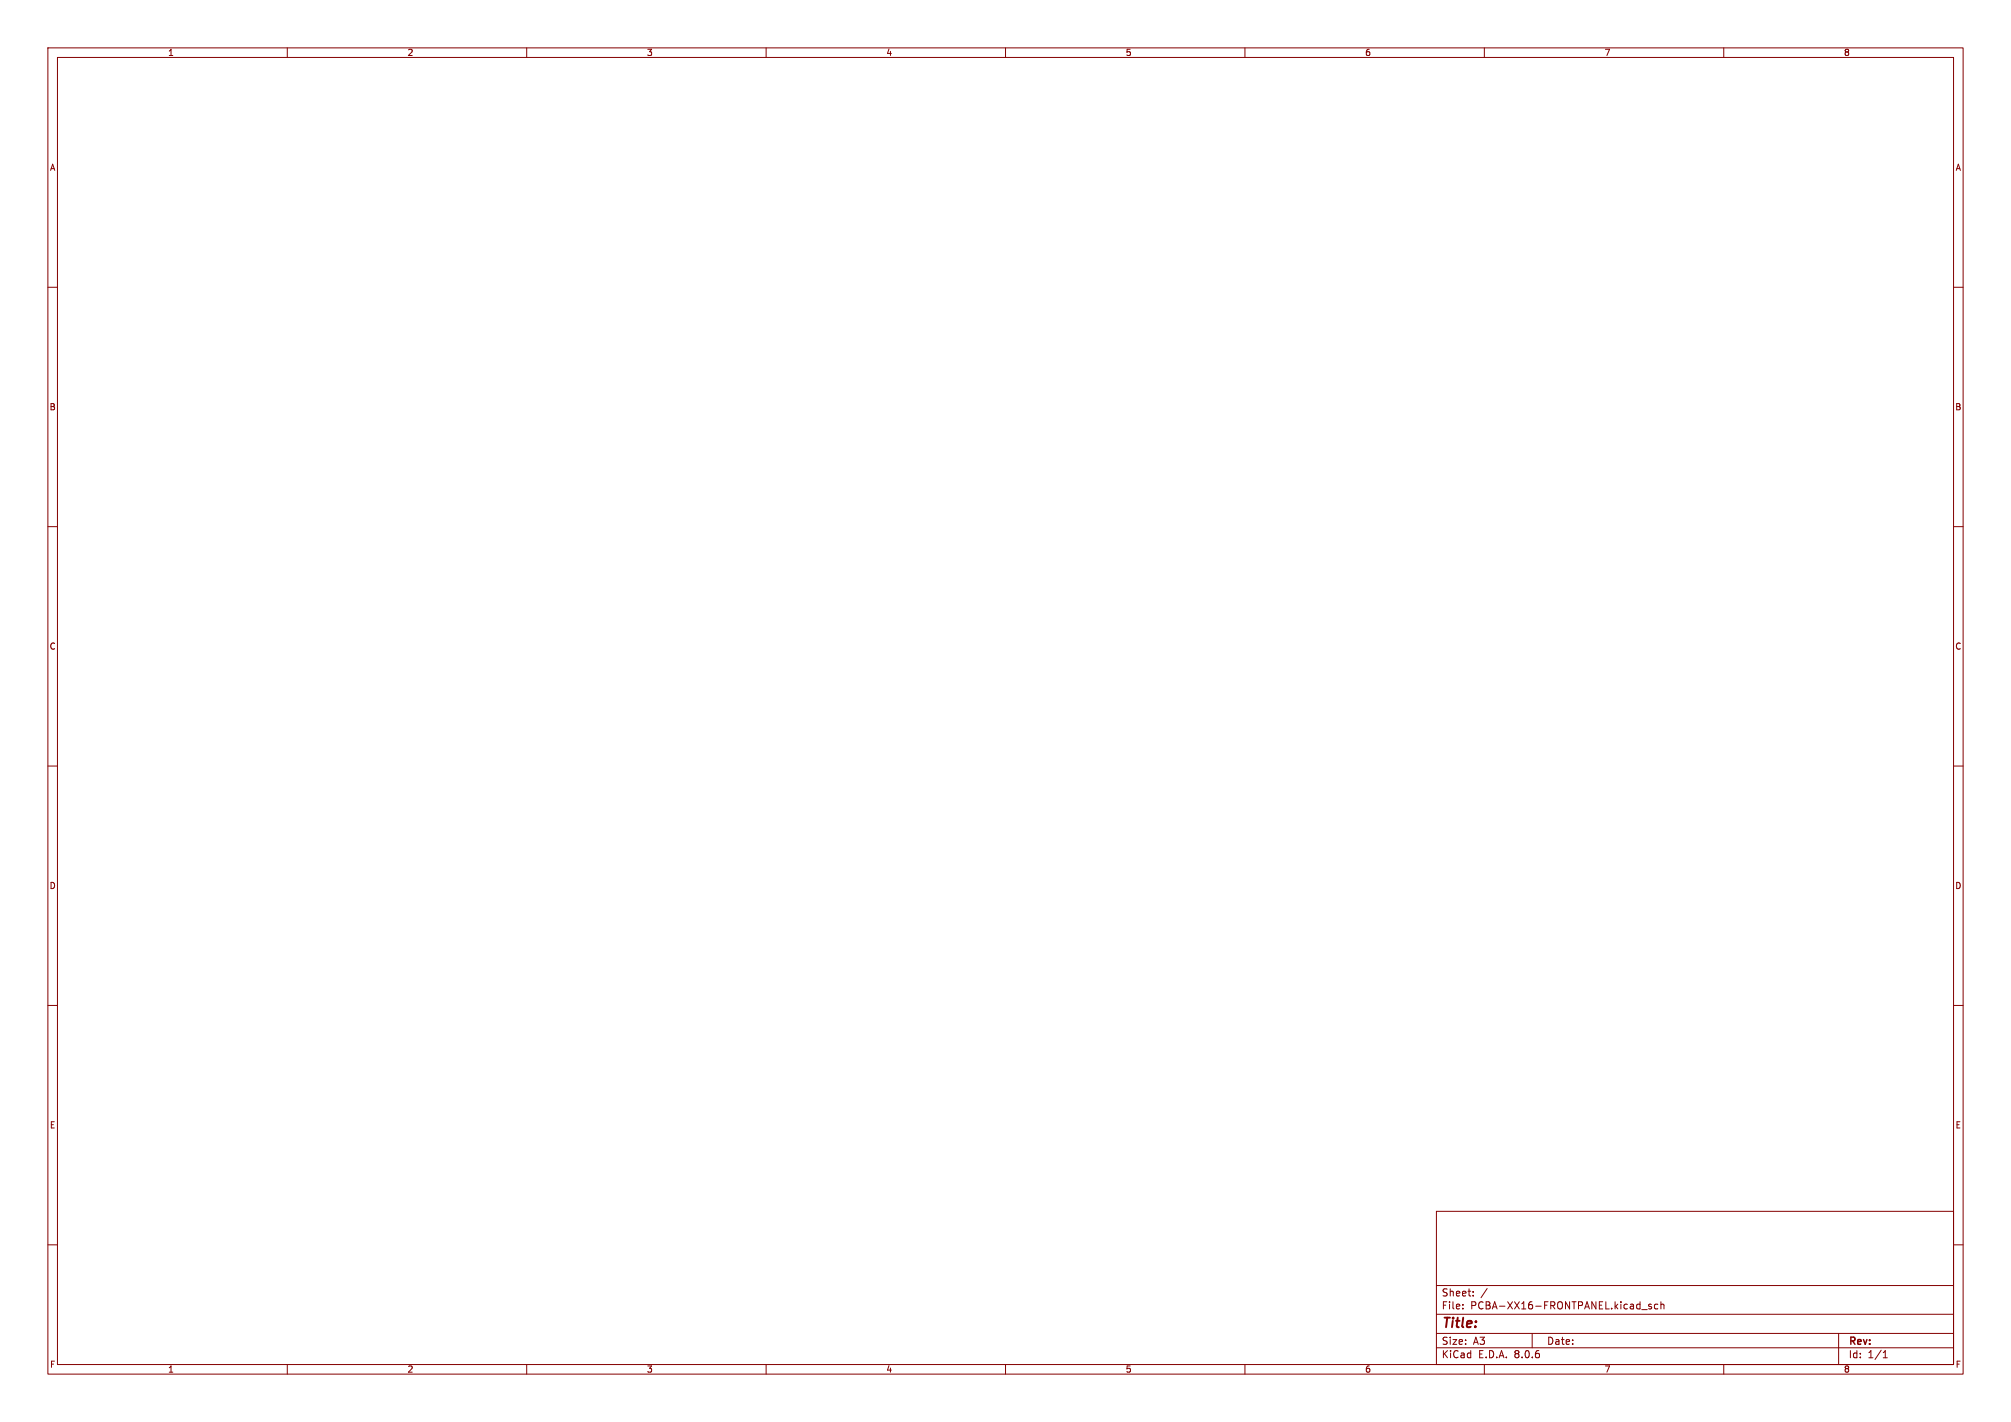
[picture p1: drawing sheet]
<svg xmlns="http://www.w3.org/2000/svg" width="420mm" height="297mm" viewBox="0 0 420 297" stroke-linecap="round" stroke-linejoin="round" font-family="sans-serif">
<g fill="none" stroke="#840000" stroke-width=".21">
<path d="M10 10h400v277h-400zM12 12h396v273h-396zM60 10v2M110 10v2M160 10v2M210 10v2M260 10v2M310 10v2M360 10v2M10 60h2M408 60h2M10 110h2"/>
<path d="M408 110h2M10 160h2M408 160h2M10 210h2M408 210h2M10 260h2M300 253h108v32h-108zM408 260h2M300 278.5h108M300 274.5h108M300 268.5h108M305.5 273.2v.2"/>
<path d="M305.5 272.5v.1M307.7 270.5v.2M307.7 269.8v.1M310.6 269.1l-1.3 1.9M320 278.5v3M342.9 273.5h1.1M344.9 272.5l-.4-.1-.2 .2 .1 .2 .5 .2v.3h-.6M346.2 272.5l-.4-.1-.3 .3 .2 .6h.5M346.9 272.5l.2-.1 .3 .1 .1 .9M346.9 271.9v1.5M384 278.5v6.5M60 285v2"/>
<path d="M110 285v2M160 285v2M210 285v2M260 285v2M300 281.5h108M310 285v2M360 285v2M393.3 283.6h.9M393.3 282.5l.4-.4v1.5"/>
</g>
<text font-size="2.8" fill="#840000" x="301" y="277.9">Title:</text>
<g font-size="2.1" fill="#840000">
<text x="301" y="273.7">File:</text>
<text x="301" y="271">Sheet:</text>
<text x="307.1" y="273.7">PCBA-XX16-FRONTPANEL.kicad_sch</text>
<text x="301" y="281.1">Size:</text>
<text x="307.6" y="281.1">A3</text>
<text x="323" y="281.1">Date:</text>
<text x="386" y="281.3">Rev:</text>
<text x="301" y="283.9">KiCad</text>
<text x="308.7" y="283.9">E.D.A.</text>
<text x="316.3" y="283.9">8.0.6</text>
<text x="386" y="283.9">Id:</text>
<text x="390.1" y="283.9">1/1</text>
</g>
<g font-size="1.8" fill="#840000">
<text x="35" y="11.9">1</text>
<text x="85" y="11.9">2</text>
<text x="135" y="11.9">3</text>
<text x="185" y="11.9">4</text>
<text x="235" y="11.9">5</text>
<text x="285" y="11.9">6</text>
<text x="335" y="11.9">7</text>
<text x="385" y="11.9">8</text>
<text x="10.3" y="35.9">A</text>
<text x="408.3" y="35.9">A</text>
<text x="10.3" y="85.9">B</text>
<text x="408.2" y="85.9">B</text>
<text x="10.3" y="135.9">C</text>
<text x="408.2" y="135.9">C</text>
<text x="10.3" y="185.9">D</text>
<text x="408.2" y="185.9">D</text>
<text x="10.3" y="235.9">E</text>
<text x="408.3" y="235.9">E</text>
<text x="10.3" y="285.9">F</text>
<text x="35" y="286.9">1</text>
<text x="85" y="286.9">2</text>
<text x="135" y="286.9">3</text>
<text x="185" y="286.9">4</text>
<text x="235" y="286.9">5</text>
<text x="285" y="286.9">6</text>
<text x="335" y="286.9">7</text>
<text x="385" y="286.9">8</text>
<text x="408.3" y="285.9">F</text>
</g>
</svg>
